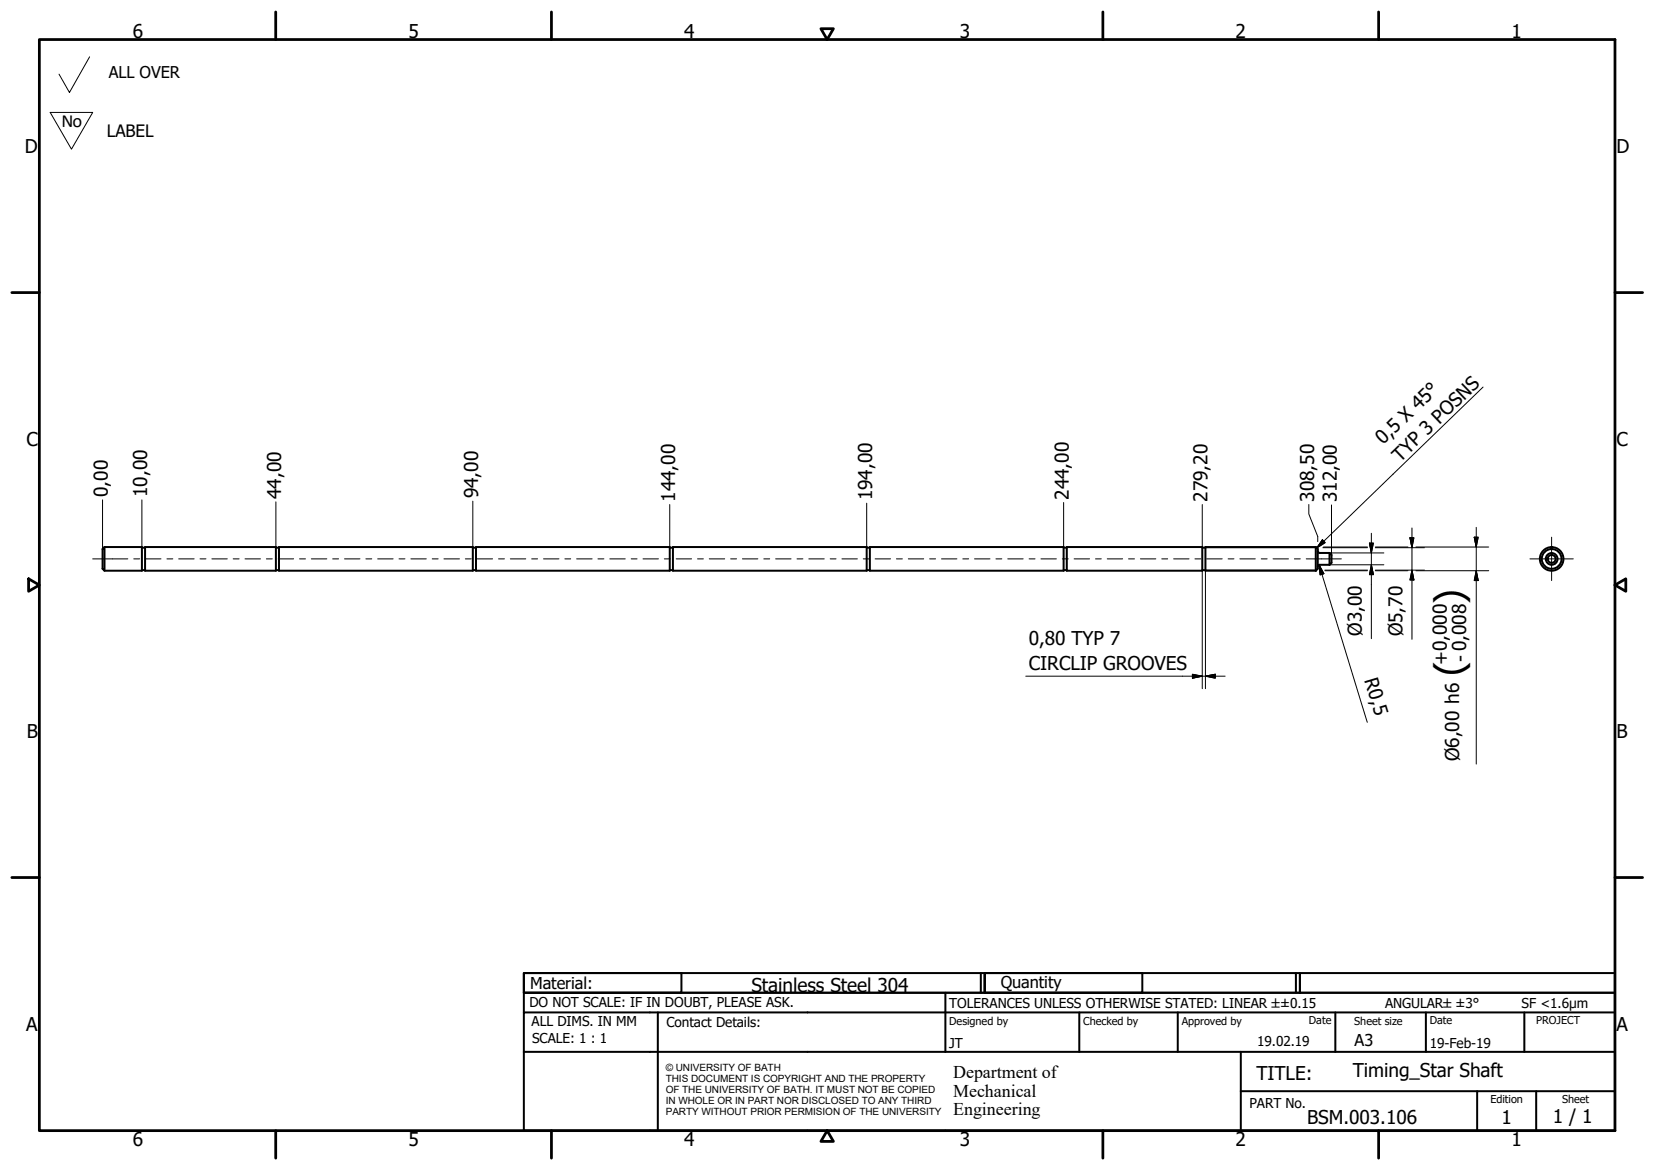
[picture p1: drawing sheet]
<svg xmlns="http://www.w3.org/2000/svg" width="420mm" height="297mm" viewBox="0 0 420 297" stroke-linecap="round" stroke-linejoin="round" font-family="sans-serif">
<!-- layer: Visible (ISO) -->
<g fill="none" stroke="#000" stroke-width=".51">
<path d="M26.5 138.9v6l-.5-.5v-5zM26.5 138.9h9.5v6h-9.5M36 139.1h.8M36.8 138.9h33.2v6h-33.2zM70 139.1h.8M70.8 138.9h49.2v6h-49.2zM120 139.1h.8M120.8 138.9h49.2v6h-49.2zM170 139.1h.8M170.8 138.9h49.2v6h-49.2zM220 139.1h.8M220.8 138.9h49.2v6h-49.2z"/>
<path d="M270 139.1h.8M270.8 138.9h34.4v6h-34.4zM305.2 139.1h.8M334 138.9l.5 .5v5l-.5 .5M334 138.9v6M334 138.9h-28v6h28M334.5 139.9l.1 .2 .4 .3h2.5M36 144.7h.8M70 144.7h.8M120 144.7h.8M170 144.7h.8M220 144.7h.8"/>
<path d="M270 144.7h.8M305.2 144.7h.8M337.5 143.4h-2.5l-.2 .1-.3 .4M337.5 140.4v3M337.5 140.4l.5 .5v2l-.5 .5"/>
<circle cx="393.9" cy="141.9" r="3"/>
<circle cx="393.9" cy="141.9" r="2.51"/>
<circle cx="393.9" cy="141.9" r="1.01"/>
<circle cx="393.9" cy="141.9" r="1.49"/>
</g>
<!-- layer: Border (ISO) -->
<g fill="none" stroke="#000" stroke-width=".7">
<path d="M10 10h400v277h-400zM70 3v7M140 3v7M208.4 7.3h3.2l-1.6 2.7zM280 3v7M350 3v7M3 74.3h7M410 74.3h7M7.3 146.9l2.7 1.6-2.7 1.6zM410 148.5l2.7-1.6v3.2zM3 222.8h7M410 222.8h7"/>
<path d="M70 287v7M140 287v7M210 287l1.6 2.8h-3.2zM280 287v7M350 287v7"/>
</g>
<!-- layer: Title (ISO) -->
<g fill="none" stroke="#000" stroke-width=".51">
<path d="M133 247h40v5h-40zM133 247h117v5h-117zM133 257v-5h277v5M133 257h277v30h-277zM167 257v30M240 252v15M249 247v5M250 247h40v5h-40zM250 247h80v5h-80zM274 257v10M299 257v10M329 247v5"/>
<path d="M330 247h80v5h-80zM339 257v10M362 257v10M387 257v10M133 267h277M315 277h95M315 267v20M375 277v10M390 277v10"/>
</g>
<!-- layer: Sketch Geometry (ISO) -->
<path d="M22.8 14.4l-5.2 9.1-2.6-4.7M12.7 28.5h10.8l-5.4 9.4z" fill="none" stroke="#000" stroke-width=".25"/>
<!-- layer: Centerline (ISO) -->
<g fill="none" stroke="#000" stroke-width=".25">
<path d="M23.5 141.9h8.9M34 141.9h1.5M37 141.9h3.9M42.4 141.9h1.5M45.4 141.9h3.9M50.8 141.9h1.5M53.8 141.9h3.9M59.2 141.9h1.5M62.2 141.9h3.9M67.6 141.9h1.5M70.6 141.9h3.9M76.1 141.9h1.5"/>
<path d="M79 141.9h4M84.5 141.9h1.5M87.5 141.9h3.9M92.9 141.9h1.5M95.9 141.9h3.9M101.3 141.9h1.5M104.3 141.9h3.9M109.7 141.9h1.5M112.7 141.9h3.9M118.1 141.9h1.5M121.1 141.9h4M126.6 141.9h1.5"/>
<path d="M129.6 141.9h3.9M135 141.9h1.5M138 141.9h3.9M143.4 141.9h1.5M146.4 141.9h3.9M151.8 141.9h1.5M154.8 141.9h3.9M160.2 141.9h1.5M163.2 141.9h4M168.7 141.9h1.5M171.7 141.9h3.9M177.1 141.9h1.5"/>
<path d="M180.1 141.9h3.9M185.5 141.9h1.5M188.5 141.9h3.9M193.9 141.9h1.5M196.9 141.9h3.9M202.3 141.9h1.5M205.3 141.9h4M210.8 141.9h1.4M213.7 141.9h4M219.2 141.9h1.5M222.2 141.9h3.9M227.6 141.9h1.5"/>
<path d="M230.6 141.9h3.9M236 141.9h1.5M239 141.9h3.9M244.4 141.9h1.5M247.4 141.9h3.9M252.8 141.9h1.5M255.8 141.9h4M261.3 141.9h1.5M264.3 141.9h3.9M269.7 141.9h1.5M272.7 141.9h3.9M278.1 141.9h1.5"/>
<path d="M281.1 141.9h3.9M286.5 141.9h1.5M289.5 141.9h3.9M294.9 141.9h1.5M297.9 141.9h4M303.4 141.9h1.5M306.3 141.9h4M311.8 141.9h1.5M314.8 141.9h3.9M320.2 141.9h1.5M323.2 141.9h3.9M328.6 141.9h1.5"/>
<path d="M331.6 141.9h8.9"/>
</g>
<!-- layer: Dimension (ISO) -->
<g fill="none" stroke="#000" stroke-width=".25">
<path d="M26 126.9v12.5M36 126.9v12M70 127.4v11.5M120 127.2v11.7M170 128.1v10.8M220 127.7v11.2M270 127.6v11.3M305.2 128.1v10.8M306 139.1h28.3M332.3 128.1v2.4l2.2 5.7v1.3M334 138.9h.2M334.5 139.3v.1"/>
<path d="M335.8 139.1h11.4M336 138.9h11.2M338 128.2v12.7M347.7 137.9h1l-.6 2.5zM348.1 135.4v26.7M349.2 138.9h8.2M349.2 139.1h12.4M357.9 136.5h1l-.4 2.6zM358.5 134v28.3M359.5 138.9h18.5M374.3 136.4h1l-.5 2.5zM374.8 133.9v60.1"/>
<path d="M305.2 144.9v29.9M306 144.7h28.2M306 144.9v29.9M334 144.9h.3M334.9 143.4l1.2 2.3-1 .3zM334.9 143.4l12.2 40M336.3 144.7h10.9M336.4 144.9h10.8M337.5 143.4h13.8M337.5 140.4h13.8M348.1 143.4l.6 2.5h-1zM349.2 144.9h8.2"/>
<path d="M349.2 144.7h12.4M358.5 144.7l.4 2.5h-1zM359.5 144.9h18.5M374.8 144.9l.5 2.5h-1zM260.4 171.7h50.6M302.7 171.2l2.5 .5-2.5 .5zM306 171.7l2.5-.5v1z"/>
</g>
<g fill="#000" stroke="#000" stroke-width=".25">
<path d="M347.7 137.9l.4 2.5zM347.7 137.9h1l-.6 2.5zM357.9 136.5l.6 2.6zM357.9 136.5h1l-.4 2.6zM374.3 136.4l.5 2.5zM374.3 136.4h1l-.5 2.5zM334.9 143.4l1.2 2.3zM334.9 143.4l1.2 2.3-1 .3zM348.1 143.4l.6 2.5zM348.1 143.4l.6 2.5h-1zM358.5 144.7l.4 2.5zM358.5 144.7l.4 2.5h-1z"/>
<path d="M374.8 144.9l.5 2.5zM374.8 144.9l.5 2.5h-1zM302.7 172.2l2.5-.5zM302.7 171.2l2.5 .5-2.5 .5zM306 171.7l2.5-.5zM306 171.7l2.5-.5v1z"/>
</g>
<!-- layer: Center Mark (ISO) -->
<path d="M393.9 136.4v11M388.4 141.9h11" fill="none" stroke="#000" stroke-width=".25"/>
<!-- layer: Symbol (ISO) -->
<path d="M376.5 98.3l-42.2 40.8M335.7 137l.7 .8-2.1 1.3z" fill="none" stroke="#000" stroke-width=".25"/>
<path d="M335.7 137l-1.4 2.1zM335.7 137l.7 .8-2.1 1.3z" fill="#000" stroke="#000" stroke-width=".25"/>
<g font-size="9.7">
<text x="371.3" y="153.4" transform="rotate(-90 371.3 153.4)">)</text>
<text x="371.3" y="171.7" transform="rotate(-90 371.3 171.7)">(</text>
</g>
<g font-size="4.8">
<text x="33.7" y="9.6">6</text>
<text x="103.7" y="9.6">5</text>
<text x="173.7" y="9.6">4</text>
<text x="243.7" y="9.6">3</text>
<text x="313.7" y="9.6">2</text>
<text x="383.7" y="9.6">1</text>
<text x="6.3" y="38.9">D</text>
<text x="410.4" y="38.9">D</text>
<text x="6.7" y="113.2">C</text>
<text x="351.2" y="113.1" transform="rotate(-44 351.2 113.1)">0,5 X 45°</text>
<text x="410.4" y="113.2">C</text>
<text x="355.5" y="117.5" transform="rotate(-44 355.5 117.5)">TYP 3 POSNS</text>
<text x="27.4" y="126.1" transform="rotate(-90 27.4 126.1)">0,00</text>
<text x="37.4" y="126.1" transform="rotate(-90 37.4 126.1)">10,00</text>
<text x="71.4" y="126.6" transform="rotate(-90 71.4 126.6)">44,00</text>
<text x="121.4" y="126.5" transform="rotate(-90 121.4 126.5)">94,00</text>
<text x="171.4" y="127.3" transform="rotate(-90 171.4 127.3)">144,00</text>
<text x="221.4" y="127" transform="rotate(-90 221.4 127)">194,00</text>
<text x="271.4" y="126.8" transform="rotate(-90 271.4 126.8)">244,00</text>
<text x="306.6" y="127.3" transform="rotate(-90 306.6 127.3)">279,20</text>
<text x="333.6" y="127.3" transform="rotate(-90 333.6 127.3)">308,50</text>
<text x="339.4" y="127.4" transform="rotate(-90 339.4 127.4)">312,00</text>
<text x="345.8" y="161.4" transform="rotate(-90 345.8 161.4)">Ø3,00</text>
<text x="356.1" y="161.6" transform="rotate(-90 356.1 161.6)">Ø5,70</text>
<text x="261.2" y="163.8">0,80 TYP 7</text>
<text x="372.4" y="168" transform="rotate(-90 372.4 168)">- 0,008</text>
<text x="261.2" y="170.1">CIRCLIP GROOVES</text>
<text x="346.3" y="172.7" transform="rotate(73 346.3 172.7)">R0,5</text>
<text x="367.5" y="168.9" transform="rotate(-90 367.5 168.9)">+0,000</text>
<text x="6.8" y="187.4">B</text>
<text x="410.4" y="187.4">B</text>
<text x="370.4" y="193.2" transform="rotate(-90 370.4 193.2)">Ø6,00 h6</text>
<text x="190.8" y="251.9">Stainless Steel 304</text>
<text x="6.7" y="261.7">A</text>
<text x="410.4" y="261.7">A</text>
<text x="319" y="274.2">TITLE:</text>
<text x="343.5" y="273.4">Timing_Star Shaft</text>
<text x="331.9" y="285.3">BSM.003.106</text>
<text x="381.2" y="285.3">1</text>
<text x="394.2" y="285">1 / 1</text>
<text x="33.7" y="291">6</text>
<text x="103.7" y="290.9">5</text>
<text x="173.7" y="290.9">4</text>
<text x="243.7" y="291">3</text>
<text x="313.7" y="291">2</text>
<text x="383.7" y="290.9">1</text>
</g>
<text font-size="4.7" x="15.6" y="32.3">No</text>
<g font-size="4.6">
<text x="242" y="273.7">Department of</text>
<text x="242" y="278.4">Mechanical</text>
<text x="242" y="283.2">Engineering</text>
</g>
<text font-size="4.3" x="27.1" y="34.8">LABEL</text>
<g font-size="4.1">
<text x="27.6" y="19.9">ALL OVER</text>
<text x="134.6" y="251.1">Material:</text>
<text x="254" y="250.8">Quantity</text>
<text x="343.9" y="265.6">A3</text>
</g>
<g font-size="3.5">
<text x="134.4" y="255.6">DO NOT SCALE: IF IN DOUBT, PLEASE ASK.</text>
<text x="241" y="256">TOLERANCES UNLESS OTHERWISE STATED: LINEAR ±±0.15</text>
<text x="351.6" y="256">ANGULAR±±3°</text>
<text x="386.3" y="256">SF &lt;1.6µm</text>
<text x="134.9" y="260.6">ALL DIMS. IN MM</text>
<text x="169.2" y="260.6">Contact Details:</text>
<text x="135.1" y="264.8">SCALE: 1 : 1</text>
<text x="241" y="266">JT</text>
<text x="319.2" y="265.5">19.02.19</text>
<text x="363" y="266">19-Feb-19</text>
<text x="317.2" y="281.2">PART No.</text>
</g>
<g font-size="2.8">
<text x="241" y="260.1">Designed by</text>
<text x="275" y="260.1">Checked by</text>
<text x="300" y="260.1">Approved by</text>
<text x="332.3" y="260">Date</text>
<text x="343.8" y="260.1">Sheet size</text>
<text x="363" y="260">Date</text>
<text x="390" y="260.1">PROJECT</text>
<text x="378.4" y="280.1">Edition</text>
<text x="396.6" y="280.1">Sheet</text>
</g>
<g font-size="2.5">
<text x="169" y="271.9">© UNIVERSITY OF BATH</text>
<text x="169" y="274.7">THIS DOCUMENT IS COPYRIGHT AND THE PROPERTY</text>
<text x="169" y="277.5">OF THE UNIVERSITY OF BATH. IT MUST NOT BE COPIED</text>
<text x="169" y="280.4">IN WHOLE OR IN PART NOR DISCLOSED TO ANY THIRD</text>
<text x="169" y="283.2">PARTY WITHOUT PRIOR PERMISION OF THE UNIVERSITY</text>
</g>
</svg>
